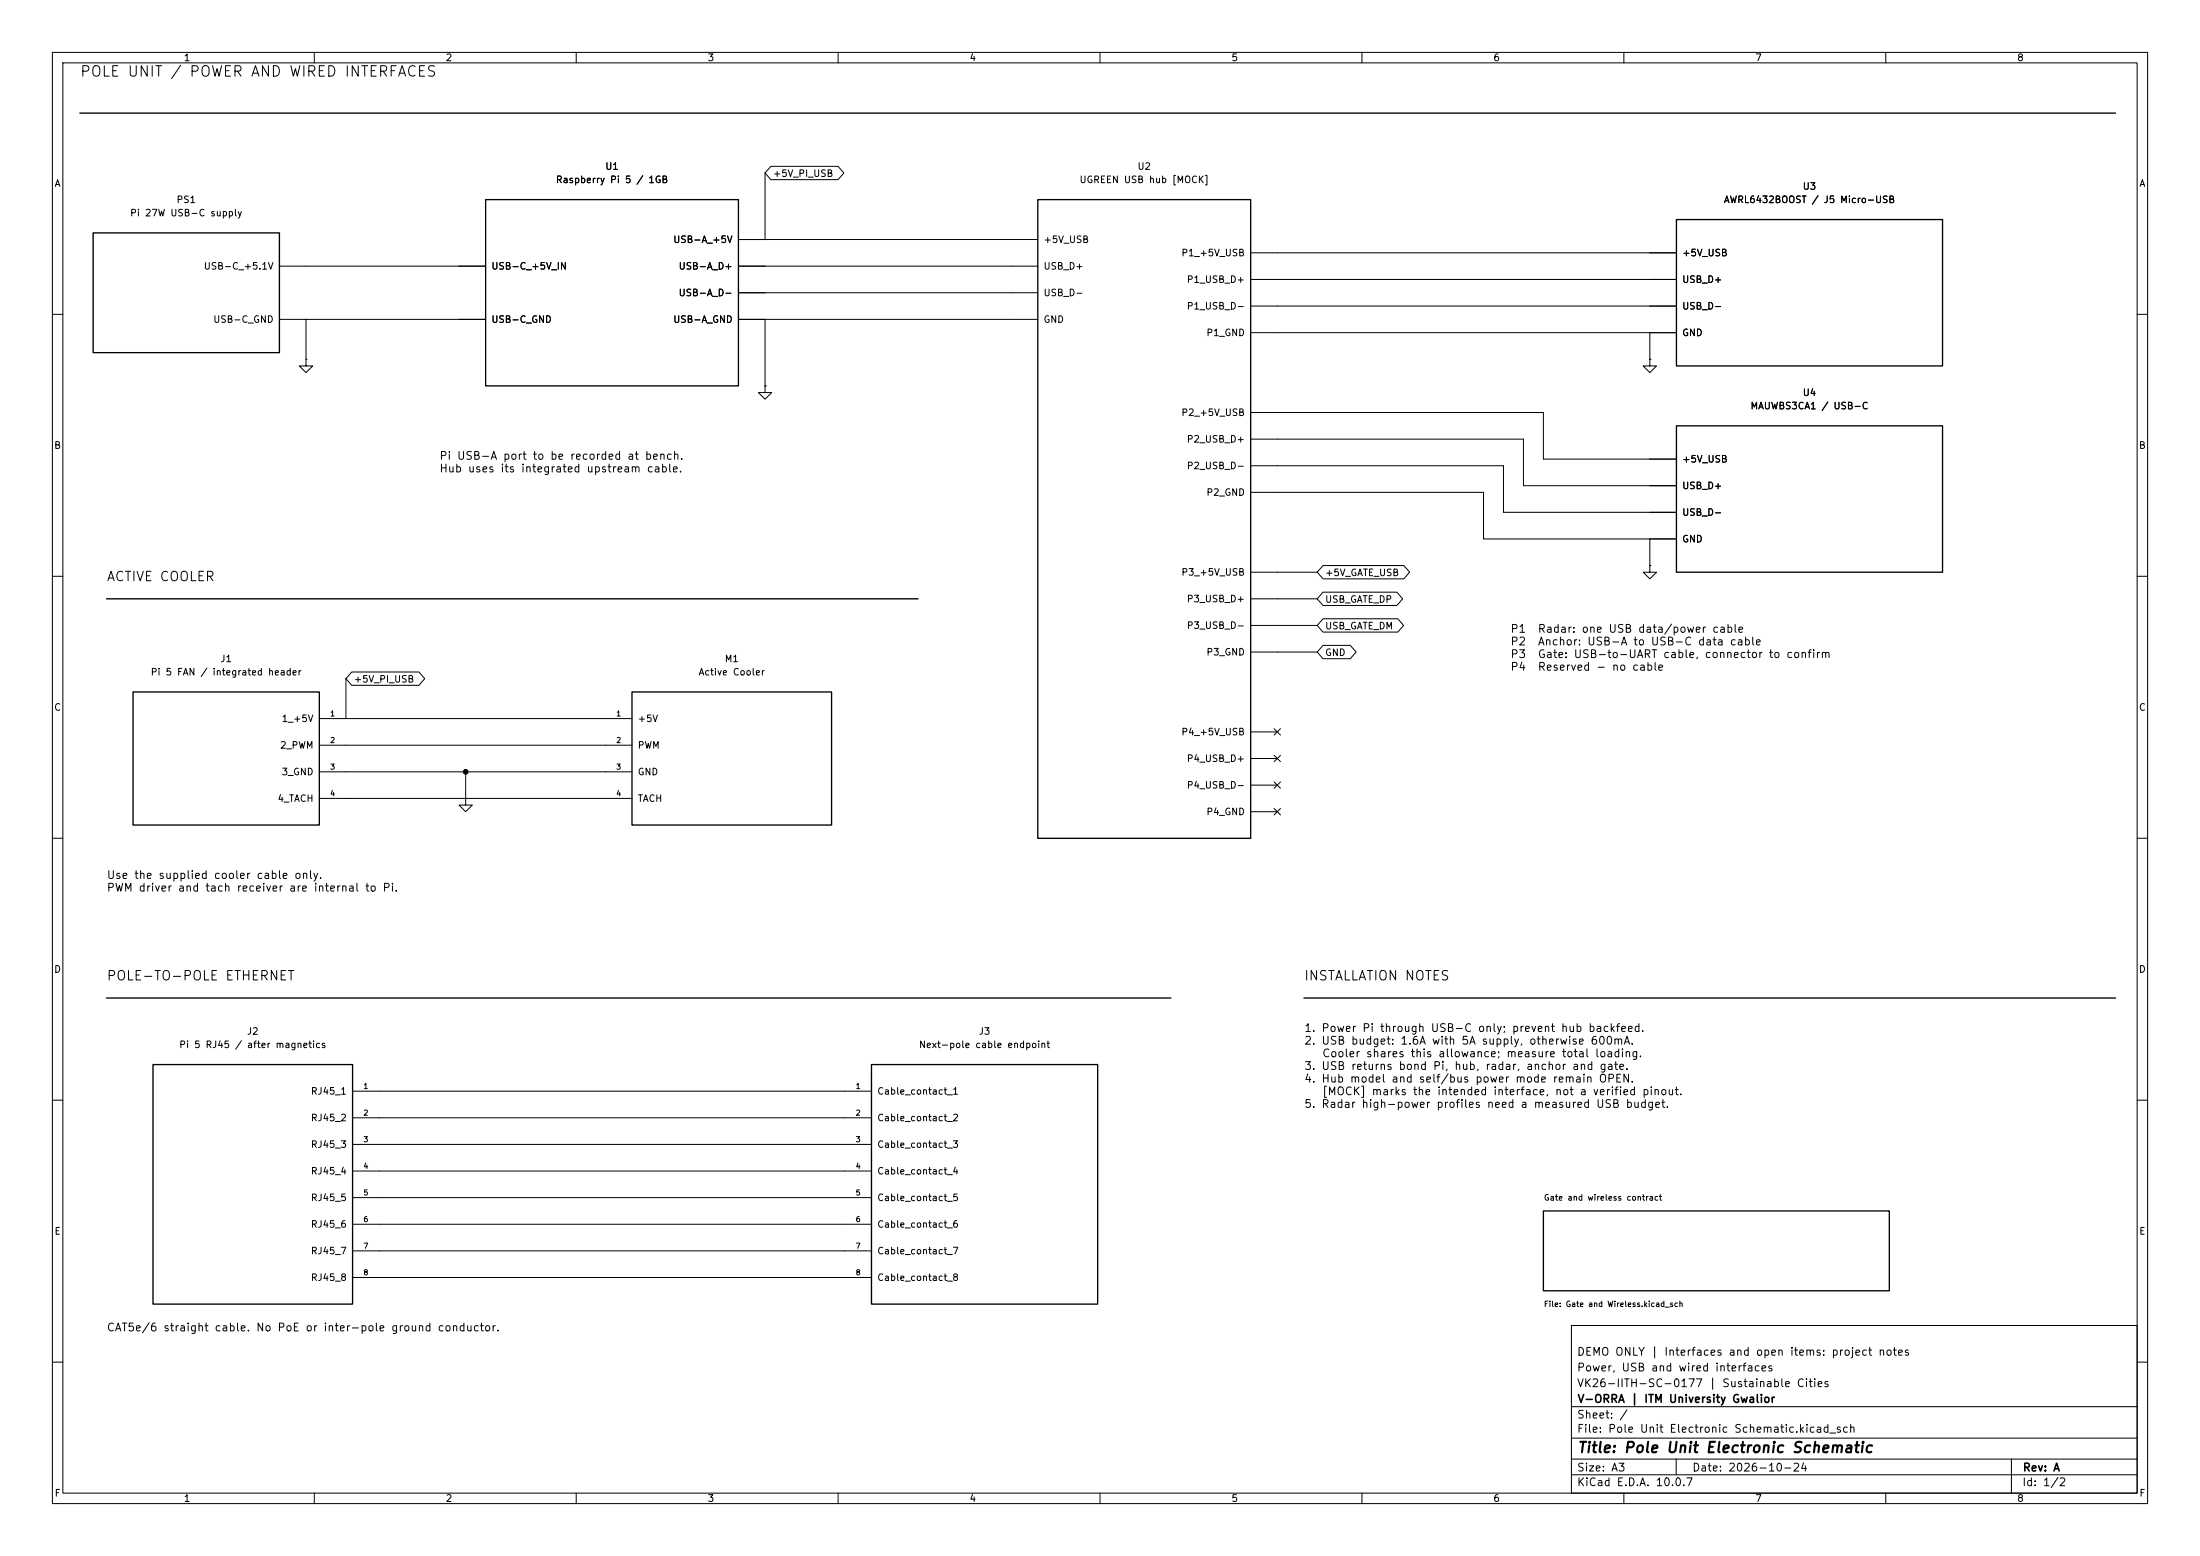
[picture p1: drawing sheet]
(kicad_sch (version 20250114) (generator "eeschema") (paper "A3") (title_block (title "Pole Unit Electronic Schematic") (date "2026-10-24") (company "V-ORRA | ITM University Gwalior") (comment 1 "VK26-IITH-SC-0177 | Sustainable Cities") (comment 2 "Power, USB and wired interfaces") (comment 3 "DEMO ONLY | Interfaces and open items: project notes") (rev "A")) (lib_symbols (symbol "VORRA:AWRL6432BOOST" (pin_numbers (hide yes)) (pin_names (offset 1.016)) (in_bom yes) (on_board yes) (property "Reference" "U" (at 0 0 0) (effects (font (size 1.27 1.27))) (hide yes)) (property "Value" "AWRL6432BOOST" (at 0 0 0) (effects (font (size 1.27 1.27))) (hide yes)) (property "Footprint" "" (at 0 0 0) (effects (font (size 1.27 1.27))) (hide yes)) (property "Datasheet" "https://www.ti.com/lit/ug/swru596/swru596.pdf" (at 0 0 0) (effects (font (size 1.27 1.27))) (hide yes)) (property "Description" "TI AWRL6432BOOST J5 Micro-USB; onboard XDS110; no GPIO UART wiring." (at 0 0 0) (effects (font (size 1.27 1.27))) (hide yes)) (symbol "AWRL6432BOOST_0_1" (rectangle (start -25.4 13.97) (end 25.4 -13.97) (stroke (width 0.254) (type default)) (fill (type none)))) (symbol "AWRL6432BOOST_1_1" (pin power_in line (at -30.479999999999997 7.62 0) (length 5.08) (name "+5V USB" (effects (font (size 1.27 1.27)))) (number "VBUS" (effects (font (size 1 1))))) (pin bidirectional line (at -30.479999999999997 2.54 0) (length 5.08) (name "USB D+" (effects (font (size 1.27 1.27)))) (number "DP" (effects (font (size 1 1))))) (pin bidirectional line (at -30.479999999999997 -2.54 0) (length 5.08) (name "USB D-" (effects (font (size 1.27 1.27)))) (number "DM" (effects (font (size 1 1))))) (pin power_in line (at -30.479999999999997 -7.62 0) (length 5.08) (name "GND" (effects (font (size 1.27 1.27)))) (number "GND" (effects (font (size 1 1))))))) (symbol "VORRA:Active_Cooler" (pin_names (offset 1.016)) (in_bom yes) (on_board yes) (property "Reference" "M" (at 0 0 0) (effects (font (size 1.27 1.27))) (hide yes)) (property "Value" "Active_Cooler" (at 0 0 0) (effects (font (size 1.27 1.27))) (hide yes)) (property "Footprint" "" (at 0 0 0) (effects (font (size 1.27 1.27))) (hide yes)) (property "Datasheet" "" (at 0 0 0) (effects (font (size 1.27 1.27))) (hide yes)) (property "Description" "Official Pi Active Cooler, complete supplied cable" (at 0 0 0) (effects (font (size 1.27 1.27))) (hide yes)) (symbol "Active_Cooler_0_1" (rectangle (start -19.05 12.7) (end 19.05 -12.7) (stroke (width 0.254) (type default)) (fill (type none)))) (symbol "Active_Cooler_1_1" (pin power_in line (at -24.13 7.62 0) (length 5.08) (name "+5V" (effects (font (size 1.27 1.27)))) (number "1" (effects (font (size 1 1))))) (pin input line (at -24.13 2.54 0) (length 5.08) (name "PWM" (effects (font (size 1.27 1.27)))) (number "2" (effects (font (size 1 1))))) (pin power_in line (at -24.13 -2.54 0) (length 5.08) (name "GND" (effects (font (size 1.27 1.27)))) (number "3" (effects (font (size 1 1))))) (pin open_collector line (at -24.13 -7.62 0) (length 5.08) (name "TACH" (effects (font (size 1.27 1.27)))) (number "4" (effects (font (size 1 1))))))) (symbol "VORRA:GND" (power global) (pin_numbers (hide yes)) (pin_names (offset 0) (hide yes)) (exclude_from_sim no) (in_bom yes) (on_board yes) (in_pos_files yes) (duplicate_pin_numbers_are_jumpers no) (property "Reference" "#PWR" (at 0 -6.35 0) (show_name no) (do_not_autoplace no) (hide yes) (effects (font (size 1.27 1.27)))) (property "Value" "GND" (at 0 -3.81 0) (show_name no) (do_not_autoplace no) (effects (font (size 1.27 1.27)))) (property "Footprint" "" (at 0 0 0) (show_name no) (do_not_autoplace no) (hide yes) (effects (font (size 1.27 1.27)))) (property "Datasheet" "" (at 0 0 0) (show_name no) (do_not_autoplace no) (hide yes) (effects (font (size 1.27 1.27)))) (property "Description" "Power symbol creates a global label with name \"GND\" , ground" (at 0 0 0) (show_name no) (do_not_autoplace no) (hide yes) (effects (font (size 1.27 1.27)))) (property "ki_keywords" "global power" (at 0 0 0) (show_name no) (do_not_autoplace no) (hide yes) (effects (font (size 1.27 1.27)))) (symbol "GND_0_1" (polyline (pts (xy 0 0) (xy 0 -1.27) (xy 1.27 -1.27) (xy 0 -2.54) (xy -1.27 -1.27) (xy 0 -1.27)) (stroke (width 0) (type default)) (fill (type none)))) (symbol "GND_1_1" (pin power_in line (at 0 0 270) (length 0) (name "GND" (effects (font (size 1.27 1.27)))) (number "1" (effects (font (size 1.27 1.27)))))) (embedded_fonts no)) (symbol "VORRA:MAUWBS3CA1_Pole_Anchor" (pin_numbers (hide yes)) (pin_names (offset 1.016)) (in_bom yes) (on_board yes) (property "Reference" "U" (at 0 0 0) (effects (font (size 1.27 1.27))) (hide yes)) (property "Value" "MAUWBS3CA1_Pole_Anchor" (at 0 0 0) (effects (font (size 1.27 1.27))) (hide yes)) (property "Footprint" "" (at 0 0 0) (effects (font (size 1.27 1.27))) (hide yes)) (property "Datasheet" "https://wiki.makerfabs.com/MaUWB_ESP32S3%20UWB%20module.html" (at 0 0 0) (effects (font (size 1.27 1.27))) (hide yes)) (property "Description" "Makerfabs S3-based USB-C anchor board, not a bare module." (at 0 0 0) (effects (font (size 1.27 1.27))) (hide yes)) (symbol "MAUWBS3CA1_Pole_Anchor_0_1" (rectangle (start -25.4 13.97) (end 25.4 -13.97) (stroke (width 0.254) (type default)) (fill (type none)))) (symbol "MAUWBS3CA1_Pole_Anchor_1_1" (pin power_in line (at -30.479999999999997 7.62 0) (length 5.08) (name "+5V USB" (effects (font (size 1.27 1.27)))) (number "VBUS" (effects (font (size 1 1))))) (pin bidirectional line (at -30.479999999999997 2.54 0) (length 5.08) (name "USB D+" (effects (font (size 1.27 1.27)))) (number "DP" (effects (font (size 1 1))))) (pin bidirectional line (at -30.479999999999997 -2.54 0) (length 5.08) (name "USB D-" (effects (font (size 1.27 1.27)))) (number "DM" (effects (font (size 1 1))))) (pin power_in line (at -30.479999999999997 -7.62 0) (length 5.08) (name "GND" (effects (font (size 1.27 1.27)))) (number "GND" (effects (font (size 1 1))))))) (symbol "VORRA:Pi27W_Adapter" (pin_numbers (hide yes)) (pin_names (offset 1.016)) (in_bom yes) (on_board yes) (property "Reference" "PS" (at 0 0 0) (effects (font (size 1.27 1.27))) (hide yes)) (property "Value" "Pi27W_Adapter" (at 0 0 0) (effects (font (size 1.27 1.27))) (hide yes)) (property "Footprint" "" (at 0 0 0) (effects (font (size 1.27 1.27))) (hide yes)) (property "Datasheet" "" (at 0 0 0) (effects (font (size 1.27 1.27))) (hide yes)) (property "Description" "Official Raspberry Pi 27W adapter; complete PD cable, not individual conductors" (at 0 0 0) (effects (font (size 1.27 1.27))) (hide yes)) (symbol "Pi27W_Adapter_0_1" (rectangle (start -17.78 11.43) (end 17.78 -11.43) (stroke (width 0.254) (type default)) (fill (type none)))) (symbol "Pi27W_Adapter_1_1" (pin power_out line (at 22.86 5.08 180) (length 5.08) (name "USB-C +5.1V" (effects (font (size 1.27 1.27)))) (number "VBUS" (effects (font (size 1 1))))) (pin power_out line (at 22.86 -5.08 180) (length 5.08) (name "USB-C GND" (effects (font (size 1.27 1.27)))) (number "GND" (effects (font (size 1 1))))))) (symbol "VORRA:Pi5_Fan_Header" (pin_names (offset 1.016)) (in_bom yes) (on_board yes) (property "Reference" "J" (at 0 0 0) (effects (font (size 1.27 1.27))) (hide yes)) (property "Value" "Pi5_Fan_Header" (at 0 0 0) (effects (font (size 1.27 1.27))) (hide yes)) (property "Footprint" "" (at 0 0 0) (effects (font (size 1.27 1.27))) (hide yes)) (property "Datasheet" "https://www.raspberrypi.com/documentation/computers/raspberry-pi.html" (at 0 0 0) (effects (font (size 1.27 1.27))) (hide yes)) (property "Description" "Physical Pi 5 integrated JST-SH connector, all contact pins passive. Internal Pi PWM driver and tach receiver/pullup are onboard, not external GPIO wiring. Manufacturer cable only." (at 0 0 0) (effects (font (size 1.27 1.27))) (hide yes)) (symbol "Pi5_Fan_Header_0_1" (rectangle (start -17.78 12.7) (end 17.78 -12.7) (stroke (width 0.254) (type default)) (fill (type none)))) (symbol "Pi5_Fan_Header_1_1" (pin passive line (at 22.86 7.62 180) (length 5.08) (name "1 +5V" (effects (font (size 1.27 1.27)))) (number "1" (effects (font (size 1 1))))) (pin passive line (at 22.86 2.54 180) (length 5.08) (name "2 PWM" (effects (font (size 1.27 1.27)))) (number "2" (effects (font (size 1 1))))) (pin passive line (at 22.86 -2.54 180) (length 5.08) (name "3 GND" (effects (font (size 1.27 1.27)))) (number "3" (effects (font (size 1 1))))) (pin passive line (at 22.86 -7.62 180) (length 5.08) (name "4 TACH" (effects (font (size 1.27 1.27)))) (number "4" (effects (font (size 1 1))))))) (symbol "VORRA:RJ45_Next_Pole" (pin_names (offset 1.016)) (in_bom yes) (on_board yes) (property "Reference" "J" (at 0 0 0) (effects (font (size 1.27 1.27))) (hide yes)) (property "Value" "RJ45_Next_Pole" (at 0 0 0) (effects (font (size 1.27 1.27))) (hide yes)) (property "Footprint" "" (at 0 0 0) (effects (font (size 1.27 1.27))) (hide yes)) (property "Datasheet" "" (at 0 0 0) (effects (font (size 1.27 1.27))) (hide yes)) (property "Description" "Remote pole Ethernet cable endpoint. No PoE. No copper GND conductor." (at 0 0 0) (effects (font (size 1.27 1.27))) (hide yes)) (symbol "RJ45_Next_Pole_0_1" (rectangle (start -21.59 22.86) (end 21.59 -22.86) (stroke (width 0.254) (type default)) (fill (type none)))) (symbol "RJ45_Next_Pole_1_1" (pin passive line (at -26.67 17.78 0) (length 5.08) (name "Cable contact 1" (effects (font (size 1.27 1.27)))) (number "1" (effects (font (size 1 1))))) (pin passive line (at -26.67 12.7 0) (length 5.08) (name "Cable contact 2" (effects (font (size 1.27 1.27)))) (number "2" (effects (font (size 1 1))))) (pin passive line (at -26.67 7.62 0) (length 5.08) (name "Cable contact 3" (effects (font (size 1.27 1.27)))) (number "3" (effects (font (size 1 1))))) (pin passive line (at -26.67 2.54 0) (length 5.08) (name "Cable contact 4" (effects (font (size 1.27 1.27)))) (number "4" (effects (font (size 1 1))))) (pin passive line (at -26.67 -2.54 0) (length 5.08) (name "Cable contact 5" (effects (font (size 1.27 1.27)))) (number "5" (effects (font (size 1 1))))) (pin passive line (at -26.67 -7.62 0) (length 5.08) (name "Cable contact 6" (effects (font (size 1.27 1.27)))) (number "6" (effects (font (size 1 1))))) (pin passive line (at -26.67 -12.7 0) (length 5.08) (name "Cable contact 7" (effects (font (size 1.27 1.27)))) (number "7" (effects (font (size 1 1))))) (pin passive line (at -26.67 -17.78 0) (length 5.08) (name "Cable contact 8" (effects (font (size 1.27 1.27)))) (number "8" (effects (font (size 1 1))))))) (symbol "VORRA:RJ45_Pi5_Integrated" (pin_names (offset 1.016)) (in_bom yes) (on_board yes) (property "Reference" "J" (at 0 0 0) (effects (font (size 1.27 1.27))) (hide yes)) (property "Value" "RJ45_Pi5_Integrated" (at 0 0 0) (effects (font (size 1.27 1.27))) (hide yes)) (property "Footprint" "" (at 0 0 0) (effects (font (size 1.27 1.27))) (hide yes)) (property "Datasheet" "" (at 0 0 0) (effects (font (size 1.27 1.27))) (hide yes)) (property "Description" "Integrated Pi 5 Ethernet jack after onboard magnetics; cable pin mapping 1:1." (at 0 0 0) (effects (font (size 1.27 1.27))) (hide yes)) (symbol "RJ45_Pi5_Integrated_0_1" (rectangle (start -19.05 22.86) (end 19.05 -22.86) (stroke (width 0.254) (type default)) (fill (type none)))) (symbol "RJ45_Pi5_Integrated_1_1" (pin bidirectional line (at 24.13 17.78 180) (length 5.08) (name "RJ45 1" (effects (font (size 1.27 1.27)))) (number "1" (effects (font (size 1 1))))) (pin bidirectional line (at 24.13 12.7 180) (length 5.08) (name "RJ45 2" (effects (font (size 1.27 1.27)))) (number "2" (effects (font (size 1 1))))) (pin bidirectional line (at 24.13 7.62 180) (length 5.08) (name "RJ45 3" (effects (font (size 1.27 1.27)))) (number "3" (effects (font (size 1 1))))) (pin bidirectional line (at 24.13 2.54 180) (length 5.08) (name "RJ45 4" (effects (font (size 1.27 1.27)))) (number "4" (effects (font (size 1 1))))) (pin bidirectional line (at 24.13 -2.54 180) (length 5.08) (name "RJ45 5" (effects (font (size 1.27 1.27)))) (number "5" (effects (font (size 1 1))))) (pin bidirectional line (at 24.13 -7.62 180) (length 5.08) (name "RJ45 6" (effects (font (size 1.27 1.27)))) (number "6" (effects (font (size 1 1))))) (pin bidirectional line (at 24.13 -12.7 180) (length 5.08) (name "RJ45 7" (effects (font (size 1.27 1.27)))) (number "7" (effects (font (size 1 1))))) (pin bidirectional line (at 24.13 -17.78 180) (length 5.08) (name "RJ45 8" (effects (font (size 1.27 1.27)))) (number "8" (effects (font (size 1 1))))))) (symbol "VORRA:Raspberry_Pi_5_1GB" (pin_numbers (hide yes)) (pin_names (offset 1.016)) (in_bom yes) (on_board yes) (property "Reference" "U" (at 0 0 0) (effects (font (size 1.27 1.27))) (hide yes)) (property "Value" "Raspberry_Pi_5_1GB" (at 0 0 0) (effects (font (size 1.27 1.27))) (hide yes)) (property "Footprint" "" (at 0 0 0) (effects (font (size 1.27 1.27))) (hide yes)) (property "Datasheet" "https://www.raspberrypi.com/documentation/computers/raspberry-pi.html" (at 0 0 0) (effects (font (size 1.27 1.27))) (hide yes)) (property "Description" "System port abstraction. No Pi GPIO connected. USB-C PD components internal." (at 0 0 0) (effects (font (size 1.27 1.27))) (hide yes)) (symbol "Raspberry_Pi_5_1GB_0_1" (rectangle (start -24.13 17.78) (end 24.13 -17.78) (stroke (width 0.254) (type default)) (fill (type none)))) (symbol "Raspberry_Pi_5_1GB_1_1" (pin power_in line (at -29.21 5.08 0) (length 5.08) (name "USB-C +5V IN" (effects (font (size 1.27 1.27)))) (number "PWR.VBUS" (effects (font (size 1 1))))) (pin power_in line (at -29.21 -5.08 0) (length 5.08) (name "USB-C GND" (effects (font (size 1.27 1.27)))) (number "PWR.GND" (effects (font (size 1 1))))) (pin power_out line (at 29.21 10.16 180) (length 5.08) (name "USB-A +5V" (effects (font (size 1.27 1.27)))) (number "HOST.VBUS" (effects (font (size 1 1))))) (pin bidirectional line (at 29.21 5.08 180) (length 5.08) (name "USB-A D+" (effects (font (size 1.27 1.27)))) (number "HOST.DP" (effects (font (size 1 1))))) (pin bidirectional line (at 29.21 0 180) (length 5.08) (name "USB-A D-" (effects (font (size 1.27 1.27)))) (number "HOST.DM" (effects (font (size 1 1))))) (pin power_in line (at 29.21 -5.08 180) (length 5.08) (name "USB-A GND" (effects (font (size 1.27 1.27)))) (number "HOST.GND" (effects (font (size 1 1))))))) (symbol "VORRA:UGREEN_USB_Hub_MOCK" (pin_numbers (hide yes)) (pin_names (offset 1.016)) (in_bom yes) (on_board yes) (property "Reference" "U" (at 0 0 0) (effects (font (size 1.27 1.27))) (hide yes)) (property "Value" "UGREEN_USB_Hub_MOCK" (at 0 0 0) (effects (font (size 1.27 1.27))) (hide yes)) (property "Footprint" "" (at 0 0 0) (effects (font (size 1.27 1.27))) (hide yes)) (property "Datasheet" "" (at 0 0 0) (effects (font (size 1.27 1.27))) (hide yes)) (property "Description" "MOCK variant: USB 2.0 wiring contract; model and power mode OPEN; no guessed physical numbering." (at 0 0 0) (effects (font (size 1.27 1.27))) (hide yes)) (symbol "UGREEN_USB_Hub_MOCK_0_1" (rectangle (start -20.32 60.96) (end 20.32 -60.96) (stroke (width 0.254) (type default)) (fill (type none)))) (symbol "UGREEN_USB_Hub_MOCK_1_1" (pin power_in line (at -25.4 53.34 0) (length 5.08) (name "+5V USB" (effects (font (size 1.27 1.27)))) (number "VBUS" (effects (font (size 1 1))))) (pin bidirectional line (at -25.4 48.26 0) (length 5.08) (name "USB D+" (effects (font (size 1.27 1.27)))) (number "DP" (effects (font (size 1 1))))) (pin bidirectional line (at -25.4 43.18 0) (length 5.08) (name "USB D-" (effects (font (size 1.27 1.27)))) (number "DM" (effects (font (size 1 1))))) (pin power_in line (at -25.4 38.1 0) (length 5.08) (name "GND" (effects (font (size 1.27 1.27)))) (number "GND" (effects (font (size 1 1))))) (pin power_out line (at 25.4 50.8 180) (length 5.08) (name "P1 +5V USB" (effects (font (size 1.27 1.27)))) (number "P1.VBUS" (effects (font (size 1 1))))) (pin bidirectional line (at 25.4 45.72 180) (length 5.08) (name "P1 USB D+" (effects (font (size 1.27 1.27)))) (number "P1.DP" (effects (font (size 1 1))))) (pin bidirectional line (at 25.4 40.64 180) (length 5.08) (name "P1 USB D-" (effects (font (size 1.27 1.27)))) (number "P1.DM" (effects (font (size 1 1))))) (pin power_in line (at 25.4 35.56 180) (length 5.08) (name "P1 GND" (effects (font (size 1.27 1.27)))) (number "P1.GND" (effects (font (size 1 1))))) (pin power_out line (at 25.4 20.32 180) (length 5.08) (name "P2 +5V USB" (effects (font (size 1.27 1.27)))) (number "P2.VBUS" (effects (font (size 1 1))))) (pin bidirectional line (at 25.4 15.24 180) (length 5.08) (name "P2 USB D+" (effects (font (size 1.27 1.27)))) (number "P2.DP" (effects (font (size 1 1))))) (pin bidirectional line (at 25.4 10.16 180) (length 5.08) (name "P2 USB D-" (effects (font (size 1.27 1.27)))) (number "P2.DM" (effects (font (size 1 1))))) (pin power_in line (at 25.4 5.08 180) (length 5.08) (name "P2 GND" (effects (font (size 1.27 1.27)))) (number "P2.GND" (effects (font (size 1 1))))) (pin power_out line (at 25.4 -10.16 180) (length 5.08) (name "P3 +5V USB" (effects (font (size 1.27 1.27)))) (number "P3.VBUS" (effects (font (size 1 1))))) (pin bidirectional line (at 25.4 -15.24 180) (length 5.08) (name "P3 USB D+" (effects (font (size 1.27 1.27)))) (number "P3.DP" (effects (font (size 1 1))))) (pin bidirectional line (at 25.4 -20.32 180) (length 5.08) (name "P3 USB D-" (effects (font (size 1.27 1.27)))) (number "P3.DM" (effects (font (size 1 1))))) (pin power_in line (at 25.4 -25.4 180) (length 5.08) (name "P3 GND" (effects (font (size 1.27 1.27)))) (number "P3.GND" (effects (font (size 1 1))))) (pin power_out line (at 25.4 -40.64 180) (length 5.08) (name "P4 +5V USB" (effects (font (size 1.27 1.27)))) (number "P4.VBUS" (effects (font (size 1 1))))) (pin bidirectional line (at 25.4 -45.72 180) (length 5.08) (name "P4 USB D+" (effects (font (size 1.27 1.27)))) (number "P4.DP" (effects (font (size 1 1))))) (pin bidirectional line (at 25.4 -50.8 180) (length 5.08) (name "P4 USB D-" (effects (font (size 1.27 1.27)))) (number "P4.DM" (effects (font (size 1 1))))) (pin power_in line (at 25.4 -55.88 180) (length 5.08) (name "P4 GND" (effects (font (size 1.27 1.27)))) (number "P4.GND" (effects (font (size 1 1)))))))) (text "POLE UNIT / POWER AND WIRED INTERFACES" (at 15.24 12.7 0) (effects (font (size 2 2)) (justify left top))) (polyline (pts (xy 15.24 21.59) (xy 403.86 21.59)) (stroke (width 0.254) (type default))) (symbol (lib_id "VORRA:Pi27W_Adapter") (at 35.56 55.88 0) (unit 1) (in_bom yes) (on_board yes) (dnp no) (property "Reference" "PS1" (at 35.56 38.1 0) (effects (font (size 1.27 1.27)))) (property "Value" "Pi 27W USB-C supply" (at 35.56 40.64 0) (effects (font (size 1.27 1.27)))) (property "Footprint" "" (at 35.56 55.88 0) (effects (font (size 1.27 1.27))) (hide yes)) (property "Datasheet" "" (at 35.56 55.88 0) (effects (font (size 1.27 1.27))) (hide yes)) (property "Description" "Official Raspberry Pi 27W adapter; complete PD cable, not individual conductors" (at 35.56 55.88 0) (effects (font (size 1.27 1.27))) (hide yes)) (pin "VBUS") (pin "GND")) (symbol (lib_id "VORRA:Raspberry_Pi_5_1GB") (at 116.84 55.88 0) (unit 1) (in_bom yes) (on_board yes) (dnp no) (property "Reference" "U1" (at 116.84 31.75 0) (effects (font (size 1.27 1.27)))) (property "Value" "Raspberry Pi 5 / 1GB" (at 116.84 34.29 0) (effects (font (size 1.27 1.27)))) (property "Footprint" "" (at 116.84 55.88 0) (effects (font (size 1.27 1.27))) (hide yes)) (property "Datasheet" "https://www.raspberrypi.com/documentation/computers/raspberry-pi.html" (at 116.84 55.88 0) (effects (font (size 1.27 1.27))) (hide yes)) (property "Description" "System port abstraction. No Pi GPIO connected. USB-C PD components internal." (at 116.84 55.88 0) (effects (font (size 1.27 1.27))) (hide yes)) (pin "PWR.VBUS") (pin "PWR.GND") (pin "HOST.VBUS") (pin "HOST.DP") (pin "HOST.DM") (pin "HOST.GND")) (wire (pts (xy 58.42 50.8) (xy 87.63 50.8)) (stroke (width 0) (type default))) (wire (pts (xy 58.42 60.96) (xy 87.63 60.96)) (stroke (width 0) (type default))) (wire (pts (xy 58.42 60.96) (xy 58.42 68.58)) (stroke (width 0) (type default))) (symbol (lib_id "VORRA:GND") (at 58.42 68.58 0) (unit 1) (in_bom yes) (on_board yes) (dnp no) (property "Reference" "#PWR1001" (at 58.42 52.23 0) (effects (font (size 1.27 1.27))) (hide yes)) (property "Value" "GND" (at 58.42 54.77 0) (effects (font (size 1.27 1.27))) (hide yes)) (property "Footprint" "" (at 58.42 68.58 0) (effects (font (size 1.27 1.27))) (hide yes)) (property "Datasheet" "" (at 58.42 68.58 0) (effects (font (size 1.27 1.27))) (hide yes)) (property "Description" "Power symbol creates a global label with name \"GND\" , ground" (at 58.42 68.58 0) (effects (font (size 1.27 1.27))) (hide yes)) (pin "1")) (symbol (lib_id "VORRA:UGREEN_USB_Hub_MOCK") (at 218.44 99.06 0) (unit 1) (in_bom yes) (on_board yes) (dnp no) (property "Reference" "U2" (at 218.44 31.75 0) (effects (font (size 1.27 1.27)))) (property "Value" "UGREEN USB hub [MOCK]" (at 218.44 34.29 0) (effects (font (size 1.27 1.27)))) (property "Footprint" "" (at 218.44 99.06 0) (effects (font (size 1.27 1.27))) (hide yes)) (property "Datasheet" "" (at 218.44 99.06 0) (effects (font (size 1.27 1.27))) (hide yes)) (property "Description" "MOCK variant: USB 2.0 wiring contract; model and power mode OPEN; no guessed physical numbering." (at 218.44 99.06 0) (effects (font (size 1.27 1.27))) (hide yes)) (pin "VBUS") (pin "DP") (pin "DM") (pin "GND") (pin "P1.VBUS") (pin "P1.DP") (pin "P1.DM") (pin "P1.GND") (pin "P2.VBUS") (pin "P2.DP") (pin "P2.DM") (pin "P2.GND") (pin "P3.VBUS") (pin "P3.DP") (pin "P3.DM") (pin "P3.GND") (pin "P4.VBUS") (pin "P4.DP") (pin "P4.DM") (pin "P4.GND")) (wire (pts (xy 146.05 45.72) (xy 193.04 45.72)) (stroke (width 0) (type default))) (wire (pts (xy 146.05 50.8) (xy 193.04 50.8)) (stroke (width 0) (type default))) (wire (pts (xy 146.05 55.88) (xy 193.04 55.88)) (stroke (width 0) (type default))) (wire (pts (xy 146.05 60.96) (xy 193.04 60.96)) (stroke (width 0) (type default))) (wire (pts (xy 146.05 45.72) (xy 146.05 33.02)) (stroke (width 0) (type default))) (global_label "+5V_PI_USB" (shape bidirectional) (at 146.05 33.02 0) (effects (font (size 1.27 1.27)) (justify left))) (wire (pts (xy 146.05 60.96) (xy 146.05 73.66)) (stroke (width 0) (type default))) (symbol (lib_id "VORRA:GND") (at 146.05 73.66 0) (unit 1) (in_bom yes) (on_board yes) (dnp no) (property "Reference" "#PWR1002" (at 146.05 57.31 0) (effects (font (size 1.27 1.27))) (hide yes)) (property "Value" "GND" (at 146.05 59.85 0) (effects (font (size 1.27 1.27))) (hide yes)) (property "Footprint" "" (at 146.05 73.66 0) (effects (font (size 1.27 1.27))) (hide yes)) (property "Datasheet" "" (at 146.05 73.66 0) (effects (font (size 1.27 1.27))) (hide yes)) (property "Description" "Power symbol creates a global label with name \"GND\" , ground" (at 146.05 73.66 0) (effects (font (size 1.27 1.27))) (hide yes)) (pin "1")) (symbol (lib_id "VORRA:AWRL6432BOOST") (at 345.44 55.88 0) (unit 1) (in_bom yes) (on_board yes) (dnp no) (property "Reference" "U3" (at 345.44 35.56 0) (effects (font (size 1.27 1.27)))) (property "Value" "AWRL6432BOOST / J5 Micro-USB" (at 345.44 38.1 0) (effects (font (size 1.27 1.27)))) (property "Footprint" "" (at 345.44 55.88 0) (effects (font (size 1.27 1.27))) (hide yes)) (property "Datasheet" "https://www.ti.com/lit/ug/swru596/swru596.pdf" (at 345.44 55.88 0) (effects (font (size 1.27 1.27))) (hide yes)) (property "Description" "TI AWRL6432BOOST J5 Micro-USB; onboard XDS110; no GPIO UART wiring." (at 345.44 55.88 0) (effects (font (size 1.27 1.27))) (hide yes)) (pin "VBUS") (pin "DP") (pin "DM") (pin "GND")) (symbol (lib_id "VORRA:MAUWBS3CA1_Pole_Anchor") (at 345.44 95.25 0) (unit 1) (in_bom yes) (on_board yes) (dnp no) (property "Reference" "U4" (at 345.44 74.93 0) (effects (font (size 1.27 1.27)))) (property "Value" "MAUWBS3CA1 / USB-C" (at 345.44 77.47 0) (effects (font (size 1.27 1.27)))) (property "Footprint" "" (at 345.44 95.25 0) (effects (font (size 1.27 1.27))) (hide yes)) (property "Datasheet" "https://wiki.makerfabs.com/MaUWB_ESP32S3%20UWB%20module.html" (at 345.44 95.25 0) (effects (font (size 1.27 1.27))) (hide yes)) (property "Description" "Makerfabs S3-based USB-C anchor board, not a bare module." (at 345.44 95.25 0) (effects (font (size 1.27 1.27))) (hide yes)) (pin "VBUS") (pin "DP") (pin "DM") (pin "GND")) (wire (pts (xy 243.84 48.26) (xy 314.96 48.26)) (stroke (width 0) (type default))) (wire (pts (xy 243.84 53.34) (xy 314.96 53.34)) (stroke (width 0) (type default))) (wire (pts (xy 243.84 58.42) (xy 314.96 58.42)) (stroke (width 0) (type default))) (wire (pts (xy 243.84 63.5) (xy 314.96 63.5)) (stroke (width 0) (type default))) (wire (pts (xy 243.84 78.74) (xy 294.64 78.74)) (stroke (width 0) (type default))) (wire (pts (xy 294.64 78.74) (xy 294.64 87.63)) (stroke (width 0) (type default))) (wire (pts (xy 294.64 87.63) (xy 314.96 87.63)) (stroke (width 0) (type default))) (wire (pts (xy 243.84 83.82) (xy 290.83 83.82)) (stroke (width 0) (type default))) (wire (pts (xy 290.83 83.82) (xy 290.83 92.71)) (stroke (width 0) (type default))) (wire (pts (xy 290.83 92.71) (xy 314.96 92.71)) (stroke (width 0) (type default))) (wire (pts (xy 243.84 88.9) (xy 287.02 88.9)) (stroke (width 0) (type default))) (wire (pts (xy 287.02 88.9) (xy 287.02 97.79)) (stroke (width 0) (type default))) (wire (pts (xy 287.02 97.79) (xy 314.96 97.79)) (stroke (width 0) (type default))) (wire (pts (xy 243.84 93.98) (xy 283.21 93.98)) (stroke (width 0) (type default))) (wire (pts (xy 283.21 93.98) (xy 283.21 102.87)) (stroke (width 0) (type default))) (wire (pts (xy 283.21 102.87) (xy 314.96 102.87)) (stroke (width 0) (type default))) (wire (pts (xy 314.96 63.5) (xy 314.96 68.58)) (stroke (width 0) (type default))) (symbol (lib_id "VORRA:GND") (at 314.96 68.58 0) (unit 1) (in_bom yes) (on_board yes) (dnp no) (property "Reference" "#PWR1003" (at 314.96 52.23 0) (effects (font (size 1.27 1.27))) (hide yes)) (property "Value" "GND" (at 314.96 54.77 0) (effects (font (size 1.27 1.27))) (hide yes)) (property "Footprint" "" (at 314.96 68.58 0) (effects (font (size 1.27 1.27))) (hide yes)) (property "Datasheet" "" (at 314.96 68.58 0) (effects (font (size 1.27 1.27))) (hide yes)) (property "Description" "Power symbol creates a global label with name \"GND\" , ground" (at 314.96 68.58 0) (effects (font (size 1.27 1.27))) (hide yes)) (pin "1")) (wire (pts (xy 314.96 102.87) (xy 314.96 107.95)) (stroke (width 0) (type default))) (symbol (lib_id "VORRA:GND") (at 314.96 107.95 0) (unit 1) (in_bom yes) (on_board yes) (dnp no) (property "Reference" "#PWR1004" (at 314.96 91.6 0) (effects (font (size 1.27 1.27))) (hide yes)) (property "Value" "GND" (at 314.96 94.14 0) (effects (font (size 1.27 1.27))) (hide yes)) (property "Footprint" "" (at 314.96 107.95 0) (effects (font (size 1.27 1.27))) (hide yes)) (property "Datasheet" "" (at 314.96 107.95 0) (effects (font (size 1.27 1.27))) (hide yes)) (property "Description" "Power symbol creates a global label with name \"GND\" , ground" (at 314.96 107.95 0) (effects (font (size 1.27 1.27))) (hide yes)) (pin "1")) (wire (pts (xy 243.84 109.22) (xy 251.46 109.22)) (stroke (width 0) (type default))) (global_label "+5V_GATE_USB" (shape bidirectional) (at 251.46 109.22 0) (effects (font (size 1.27 1.27)) (justify left))) (wire (pts (xy 243.84 114.3) (xy 251.46 114.3)) (stroke (width 0) (type default))) (global_label "USB_GATE_DP" (shape bidirectional) (at 251.46 114.3 0) (effects (font (size 1.27 1.27)) (justify left))) (wire (pts (xy 243.84 119.38) (xy 251.46 119.38)) (stroke (width 0) (type default))) (global_label "USB_GATE_DM" (shape bidirectional) (at 251.46 119.38 0) (effects (font (size 1.27 1.27)) (justify left))) (wire (pts (xy 243.84 124.46) (xy 251.46 124.46)) (stroke (width 0) (type default))) (global_label "GND" (shape bidirectional) (at 251.46 124.46 0) (effects (font (size 1.27 1.27)) (justify left))) (no_connect (at 243.84 139.7)) (no_connect (at 243.84 144.78)) (no_connect (at 243.84 149.86)) (no_connect (at 243.84 154.94)) (text "P1  Radar: one USB data/power cable\nP2  Anchor: USB-A to USB-C data cable\nP3  Gate: USB-to-UART cable, connector to confirm\nP4  Reserved - no cable" (at 288.29 119.38 0) (effects (font (size 1.5 1.5)) (justify left top))) (text "Pi USB-A port to be recorded at bench.\nHub uses its integrated upstream cable." (at 83.82 86.36 0) (effects (font (size 1.5 1.5)) (justify left top))) (text "ACTIVE COOLER" (at 20.32 109.22 0) (effects (font (size 1.8 1.8)) (justify left top))) (polyline (pts (xy 20.32 114.3) (xy 175.26 114.3)) (stroke (width 0.254) (type default))) (symbol (lib_id "VORRA:Pi5_Fan_Header") (at 43.18 144.78 0) (unit 1) (in_bom yes) (on_board yes) (dnp no) (property "Reference" "J1" (at 43.18 125.73 0) (effects (font (size 1.27 1.27)))) (property "Value" "Pi 5 FAN / integrated header" (at 43.18 128.27 0) (effects (font (size 1.27 1.27)))) (property "Footprint" "" (at 43.18 144.78 0) (effects (font (size 1.27 1.27))) (hide yes)) (property "Datasheet" "https://www.raspberrypi.com/documentation/computers/raspberry-pi.html" (at 43.18 144.78 0) (effects (font (size 1.27 1.27))) (hide yes)) (property "Description" "Physical Pi 5 integrated JST-SH connector, all contact pins passive. Internal Pi PWM driver and tach receiver/pullup are onboard, not external GPIO wiring. Manufacturer cable only." (at 43.18 144.78 0) (effects (font (size 1.27 1.27))) (hide yes)) (pin "1") (pin "2") (pin "3") (pin "4")) (symbol (lib_id "VORRA:Active_Cooler") (at 139.7 144.78 0) (unit 1) (in_bom yes) (on_board yes) (dnp no) (property "Reference" "M1" (at 139.7 125.73 0) (effects (font (size 1.27 1.27)))) (property "Value" "Active Cooler" (at 139.7 128.27 0) (effects (font (size 1.27 1.27)))) (property "Footprint" "" (at 139.7 144.78 0) (effects (font (size 1.27 1.27))) (hide yes)) (property "Datasheet" "" (at 139.7 144.78 0) (effects (font (size 1.27 1.27))) (hide yes)) (property "Description" "Official Pi Active Cooler, complete supplied cable" (at 139.7 144.78 0) (effects (font (size 1.27 1.27))) (hide yes)) (pin "1") (pin "2") (pin "3") (pin "4")) (wire (pts (xy 66.04 137.16) (xy 115.57 137.16)) (stroke (width 0) (type default))) (wire (pts (xy 66.04 142.24) (xy 115.57 142.24)) (stroke (width 0) (type default))) (wire (pts (xy 66.04 147.32) (xy 115.57 147.32)) (stroke (width 0) (type default))) (wire (pts (xy 66.04 152.4) (xy 115.57 152.4)) (stroke (width 0) (type default))) (wire (pts (xy 66.04 137.16) (xy 66.04 129.54)) (stroke (width 0) (type default))) (global_label "+5V_PI_USB" (shape bidirectional) (at 66.04 129.54 0) (effects (font (size 1.27 1.27)) (justify left))) (wire (pts (xy 88.9 147.32) (xy 88.9 152.4)) (stroke (width 0) (type default))) (symbol (lib_id "VORRA:GND") (at 88.9 152.4 0) (unit 1) (in_bom yes) (on_board yes) (dnp no) (property "Reference" "#PWR1005" (at 88.9 136.05 0) (effects (font (size 1.27 1.27))) (hide yes)) (property "Value" "GND" (at 88.9 138.59 0) (effects (font (size 1.27 1.27))) (hide yes)) (property "Footprint" "" (at 88.9 152.4 0) (effects (font (size 1.27 1.27))) (hide yes)) (property "Datasheet" "" (at 88.9 152.4 0) (effects (font (size 1.27 1.27))) (hide yes)) (property "Description" "Power symbol creates a global label with name \"GND\" , ground" (at 88.9 152.4 0) (effects (font (size 1.27 1.27))) (hide yes)) (pin "1")) (junction (at 88.9 147.32) (diameter 0) (color 0 0 0 0)) (text "Use the supplied cooler cable only.\nPWM driver and tach receiver are internal to Pi." (at 20.32 166.37 0) (effects (font (size 1.5 1.5)) (justify left top))) (text "POLE-TO-POLE ETHERNET" (at 20.32 185.42 0) (effects (font (size 1.8 1.8)) (justify left top))) (polyline (pts (xy 20.32 190.5) (xy 223.52 190.5)) (stroke (width 0.254) (type default))) (symbol (lib_id "VORRA:RJ45_Pi5_Integrated") (at 48.26 226.06 0) (unit 1) (in_bom yes) (on_board yes) (dnp no) (property "Reference" "J2" (at 48.26 196.85 0) (effects (font (size 1.27 1.27)))) (property "Value" "Pi 5 RJ45 / after magnetics" (at 48.26 199.39 0) (effects (font (size 1.27 1.27)))) (property "Footprint" "" (at 48.26 226.06 0) (effects (font (size 1.27 1.27))) (hide yes)) (property "Datasheet" "" (at 48.26 226.06 0) (effects (font (size 1.27 1.27))) (hide yes)) (property "Description" "Integrated Pi 5 Ethernet jack after onboard magnetics; cable pin mapping 1:1." (at 48.26 226.06 0) (effects (font (size 1.27 1.27))) (hide yes)) (pin "1") (pin "2") (pin "3") (pin "4") (pin "5") (pin "6") (pin "7") (pin "8")) (symbol (lib_id "VORRA:RJ45_Next_Pole") (at 187.96 226.06 0) (unit 1) (in_bom yes) (on_board yes) (dnp no) (property "Reference" "J3" (at 187.96 196.85 0) (effects (font (size 1.27 1.27)))) (property "Value" "Next-pole cable endpoint" (at 187.96 199.39 0) (effects (font (size 1.27 1.27)))) (property "Footprint" "" (at 187.96 226.06 0) (effects (font (size 1.27 1.27))) (hide yes)) (property "Datasheet" "" (at 187.96 226.06 0) (effects (font (size 1.27 1.27))) (hide yes)) (property "Description" "Remote pole Ethernet cable endpoint. No PoE. No copper GND conductor." (at 187.96 226.06 0) (effects (font (size 1.27 1.27))) (hide yes)) (pin "1") (pin "2") (pin "3") (pin "4") (pin "5") (pin "6") (pin "7") (pin "8")) (wire (pts (xy 72.39 208.28) (xy 161.29 208.28)) (stroke (width 0) (type default))) (wire (pts (xy 72.39 213.36) (xy 161.29 213.36)) (stroke (width 0) (type default))) (wire (pts (xy 72.39 218.44) (xy 161.29 218.44)) (stroke (width 0) (type default))) (wire (pts (xy 72.39 223.52) (xy 161.29 223.52)) (stroke (width 0) (type default))) (wire (pts (xy 72.39 228.6) (xy 161.29 228.6)) (stroke (width 0) (type default))) (wire (pts (xy 72.39 233.68) (xy 161.29 233.68)) (stroke (width 0) (type default))) (wire (pts (xy 72.39 238.76) (xy 161.29 238.76)) (stroke (width 0) (type default))) (wire (pts (xy 72.39 243.84) (xy 161.29 243.84)) (stroke (width 0) (type default))) (text "CAT5e/6 straight cable. No PoE or inter-pole ground conductor." (at 20.32 252.73 0) (effects (font (size 1.5 1.5)) (justify left top))) (text "INSTALLATION NOTES" (at 248.92 185.42 0) (effects (font (size 1.8 1.8)) (justify left top))) (polyline (pts (xy 248.92 190.5) (xy 403.86 190.5)) (stroke (width 0.254) (type default))) (text "1. Power Pi through USB-C only; prevent hub backfeed.\n2. USB budget: 1.6A with 5A supply, otherwise 600mA.\n   Cooler shares this allowance; measure total loading.\n3. USB returns bond Pi, hub, radar, anchor and gate.\n4. Hub model and self/bus power mode remain OPEN.\n   [MOCK] marks the intended interface, not a verified pinout.\n5. Radar high-power profiles need a measured USB budget." (at 248.92 195.58 0) (effects (font (size 1.5 1.5)) (justify left top))) (sheet (at 294.64 231.14) (size 66.04 15.24) (exclude_from_sim no) (in_bom yes) (on_board yes) (dnp no) (stroke (width 0.254) (type solid)) (fill (color 0 0 0 0)) (property "Sheetname" "Gate and wireless contract" (at 294.64 228.6 0) (show_name no) (do_not_autoplace no) (effects (font (size 1.1 1.1)) (justify left))) (property "Sheetfile" "Gate and Wireless.kicad_sch" (at 294.64 248.92 0) (show_name no) (do_not_autoplace no) (effects (font (size 1.05 1.05)) (justify left)))) (sheet_instances (path "" (page "1"))))
